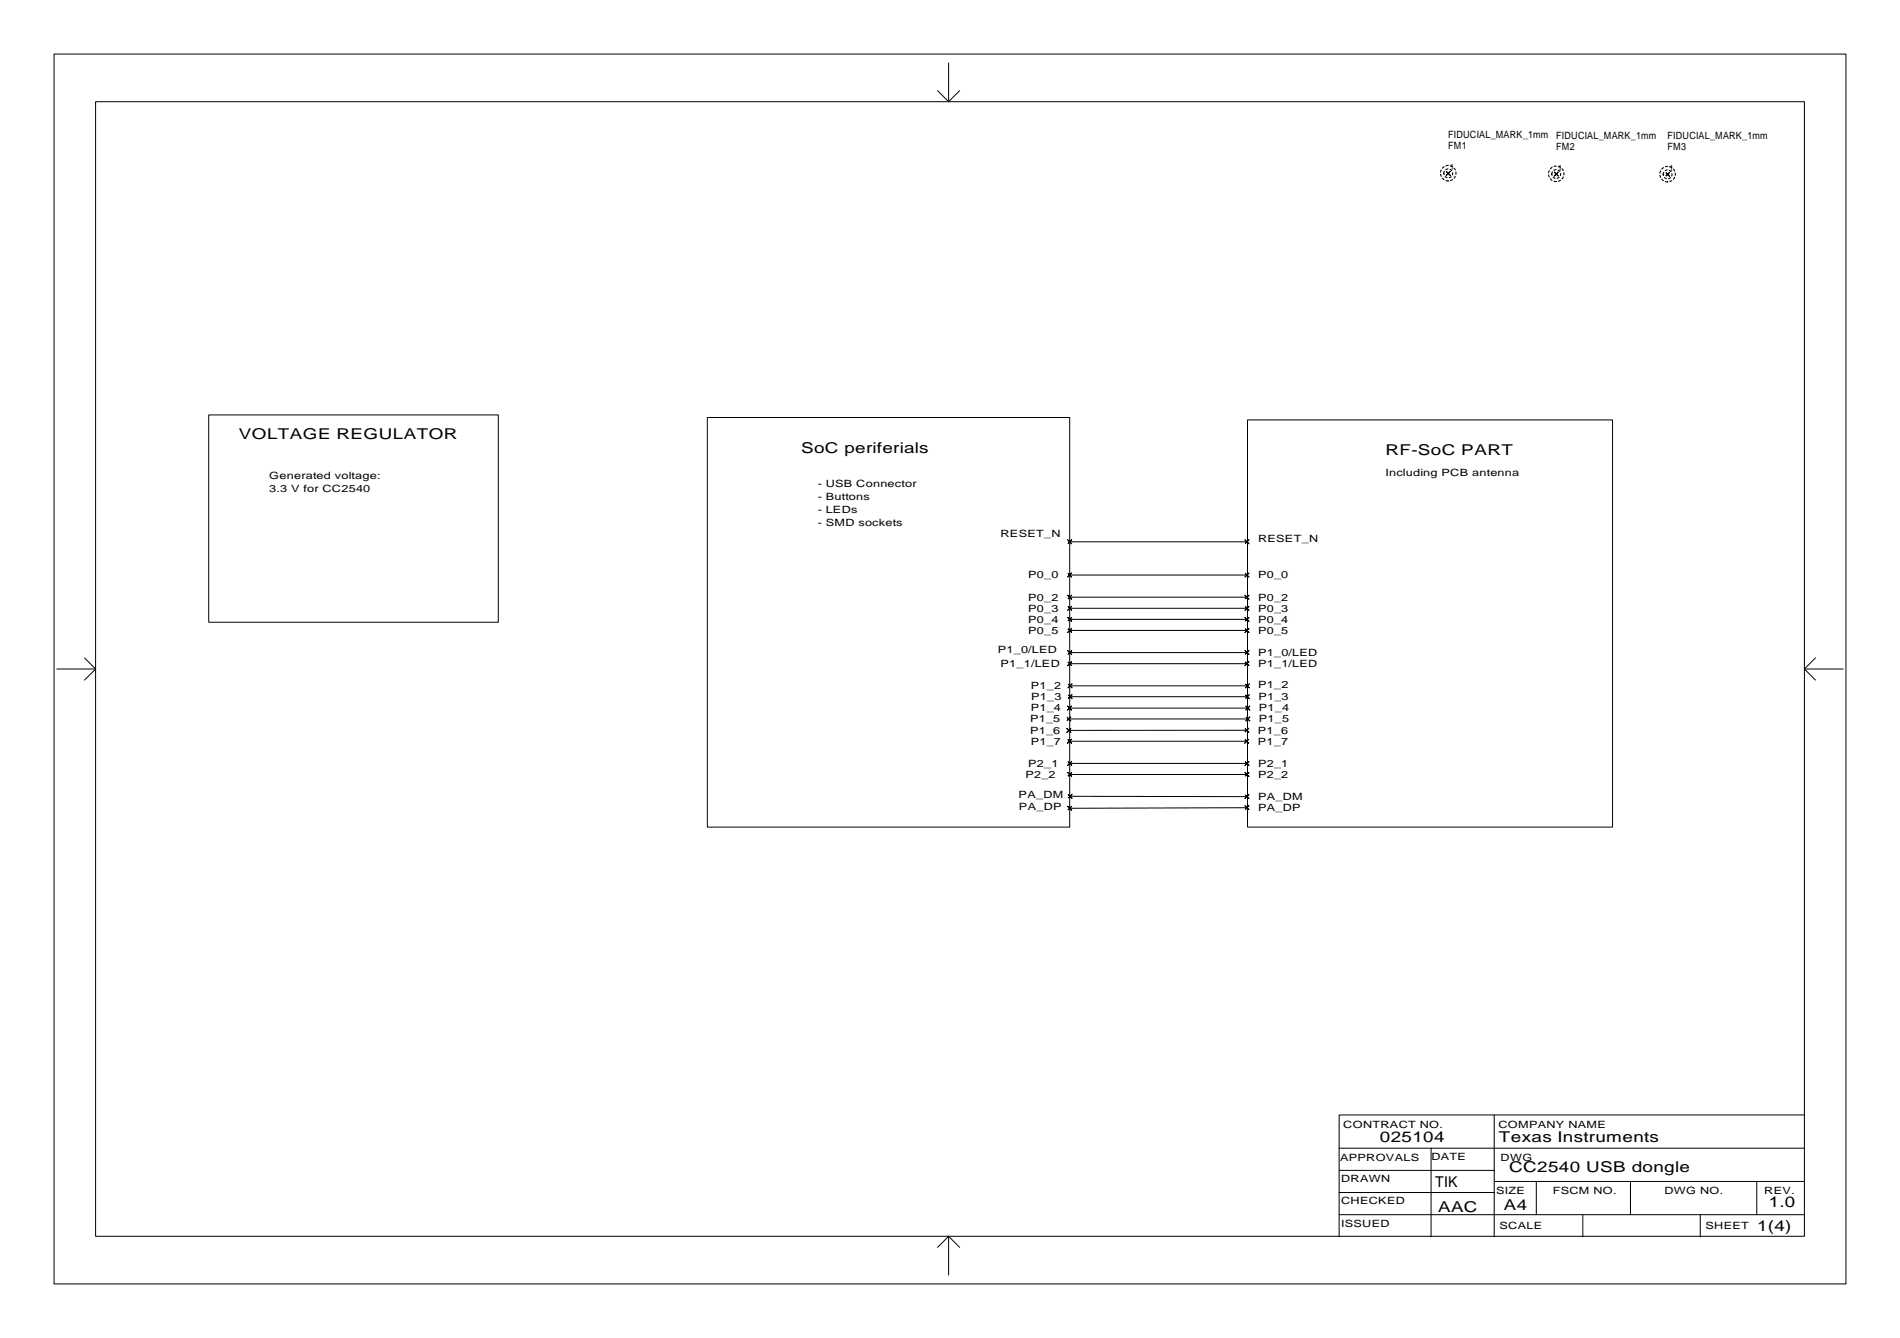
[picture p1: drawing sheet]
<svg xmlns="http://www.w3.org/2000/svg" width="436mm" height="307mm" viewBox="0 0 436 307" stroke-linecap="round" stroke-linejoin="round" font-family="sans-serif">
<g fill="none" stroke="#000" stroke-width=".23">
<path d="M12.4 12.4h410.8v281.9h-410.8zM217.5 14.4v8.9M21.9 23.3h391.8v260.1h-391.8zM215 20.8l2.5 2.5M220 20.8l-2.5 2.5M331.6 39.3l.5 .4 .4-.4-.4 .4 .4 .5-.4-.5-.5 .5 .5-.5zM356.4 39.5l.4 .4 .5-.4-.5 .4 .5 .4-.5-.4-.4 .4 .4-.4zM381.9 39.5l.4 .5 .5-.5-.5 .5 .5 .4-.5-.4-.4 .4 .4-.4zM47.9 95.1h66.3v47.5h-66.3zM162.2 95.7h83.1v93.9h-83.1zM286 96.3h83.7v93.3h-83.7zM244.8 136.5l.5 .4 .4-.4-.4 .4 .4 .5-.4-.5-.5 .5 .5-.5z"/>
<path d="M244.8 139l.5 .4 .4-.4-.4 .4 .4 .5-.4-.5-.5 .5 .5-.5zM244.8 131.4l.5 .4 .4-.4-.4 .4 .4 .5-.4-.5-.5 .5 .5-.5zM244.8 123.8l.5 .4 .4-.4-.4 .4 .4 .5-.4-.5-.5 .5 .5-.5zM245.3 131.8h40.6M245.3 139.4h40.6M245.3 124.2h40.6M245.3 136.9h40.6M285.5 131.4l.4 .4 .4-.4-.4 .4 .4 .5-.4-.5-.4 .5 .4-.5zM285.5 136.5l.4 .4 .4-.4-.4 .4 .4 .5-.4-.5-.4 .5 .4-.5zM285.5 139l.4 .4 .4-.4-.4 .4 .4 .5-.4-.5-.4 .5 .4-.5zM285.5 123.8l.4 .4 .4-.4-.4 .4 .4 .5-.4-.5-.4 .5 .4-.5zM13 153.4h8.9"/>
<path d="M19.4 150.8l2.5 2.6M21.9 153.4l-2.5 2.5M244.8 151.7l.5 .4 .4-.4-.4 .4 .4 .5-.4-.5-.5 .5 .5-.5zM244.8 141.5l.5 .5 .4-.5-.4 .5 .4 .4-.4-.4-.5 .4 .5-.4zM244.8 144.1l.5 .4 .4-.4-.4 .4 .4 .5-.4-.5-.5 .5 .5-.5zM244.8 149.2l.5 .4 .4-.4-.4 .4 .4 .5-.4-.5-.5 .5 .5-.5zM244.9 156.8l.4 .4 .5-.4-.5 .4 .5 .5-.5-.5-.4 .5 .4-.5zM244.9 159.3l.4 .4 .5-.4-.5 .4 .5 .5-.5-.5-.4 .5 .4-.5zM245.3 149.6h40.6M245.3 144.5h40.6M245.3 142h40.6M245.3 152.1h40.6"/>
<path d="M245.3 157.2h40.7M245.3 159.7h40.7M285.5 141.5l.4 .5 .4-.5-.4 .5 .4 .4-.4-.4-.4 .4 .4-.4zM285.5 144.1l.4 .4 .4-.4-.4 .4 .4 .5-.4-.5-.4 .5 .4-.5zM285.5 149.2l.4 .4 .4-.4-.4 .4 .4 .5-.4-.5-.4 .5 .4-.5zM285.5 151.7l.4 .4 .4-.4-.4 .4 .4 .5-.4-.5-.4 .5 .4-.5zM285.5 156.8l.5 .4 .4-.4-.4 .4 .4 .5-.4-.5-.5 .5 .5-.5zM285.5 159.3l.5 .4 .4-.4-.4 .4 .4 .5-.4-.5-.5 .5 .5-.5zM413.7 153.4l2.6 2.5M413.7 153.4h8.9M416.3 150.8l-2.6 2.6M244.6 164.4l.5 .4 .4-.4-.4 .4 .4 .5-.4-.5-.5 .5 .5-.5z"/>
<path d="M244.6 167l.5 .4 .4-.4-.4 .4 .4 .5-.4-.5-.5 .5 .5-.5zM244.8 161.9l.4 .4 .5-.4-.5 .4 .5 .5-.5-.5-.4 .5 .4-.5zM244.8 169.5l.4 .4 .5-.4-.5 .4 .5 .5-.5-.5-.4 .5 .4-.5zM244.8 174.6l.5 .4 .4-.4-.4 .4 .4 .5-.4-.5-.5 .5 .5-.5zM244.8 177.1l.5 .4 .4-.4-.4 .4 .4 .5-.4-.5-.5 .5 .5-.5zM245.1 164.8h41M245.2 162.3h40.9M245.2 169.9h40.6M245.3 177.5h40.6M245.3 175h40.6M285.4 167l.4 .4 .5-.4-.5 .4 .5 .5-.5-.5-.4 .5 .4-.5zM285.4 169.5l.4 .4 .5-.4-.5 .4 .5 .5-.5-.5-.4 .5 .4-.5z"/>
<path d="M285.5 174.6l.4 .4 .4-.4-.4 .4 .4 .5-.4-.5-.4 .5 .4-.5zM285.5 177.1l.4 .4 .4-.4-.4 .4 .4 .5-.4-.5-.4 .5 .4-.5zM285.7 161.9l.4 .4 .5-.4-.5 .4 .5 .5-.5-.5-.4 .5 .4-.5zM285.7 164.4l.4 .4 .5-.4-.5 .4 .5 .5-.5-.5-.4 .5 .4-.5zM285.8 167.4h-40.7M244.8 184.8l.5 .5 .4-.5-.4 .5 .4 .4-.4-.4-.5 .4 .5-.4zM244.9 182.1l.4 .4 .5-.4-.5 .4 .5 .5-.5-.5-.4 .5 .4-.5zM245.3 182.5l40.6 .1M285.5 184.7l.4 .5 .4-.5-.4 .5 .4 .4-.4-.4-.4 .4 .4-.4zM285.5 182.2l.4 .4 .4-.4-.4 .4 .4 .5-.4-.5-.4 .5 .4-.5zM285.9 185.2l-40.6 .1M342.6 255.6v27.9"/>
<path d="M413.7 255.6h-106.7v27.9M307 273.4h35.6M307 268.3h35.6M307 278.5h106.7M307 263.2h106.7M328.1 263.2v20.3M342.6 270.8h71.1M352.2 270.8v7.7M362.9 278.5v5M373.8 270.8v7.7M389.8 278.5v5M402.8 270.8v7.7"/>
<path d="M217.5 283.4v8.9M217.5 283.4l-2.5 2.6M217.5 283.4l2.5 2.6"/>
</g>
<g fill="none" stroke="#000" stroke-width=".25" stroke-dasharray=".5 .5">
<path d="M331 39.7a1.02 1.02 0 0 1 1.4-.9 1.02 1.02 0 0 1 .4 1.7 1.02 1.02 0 0 1-1.7-.4l-.1-.4M355.8 39.9a1.02 1.02 0 0 1 1.4-.9 1.02 1.02 0 0 1 .3 1.6 1.02 1.02 0 0 1-1.6-.3l-.1-.4M381.3 40a1.02 1.02 0 0 1 1.4-1 1.02 1.02 0 0 1 .4 1.7 1.02 1.02 0 0 1-1.7-.3l-.1-.4"/>
<circle cx="332.1" cy="39.7" r="1.78"/>
<circle cx="356.8" cy="39.8" r="1.78"/>
<circle cx="382.3" cy="39.9" r="1.78"/>
</g>
<g font-size="3.4">
<text x="54.8" y="100.6">VOLTAGE REGULATOR</text>
<text x="183.7" y="103.8">SoC periferials</text>
<text x="317.6" y="104.4">RF-SoC PART</text>
<text x="316.4" y="261.9">025104</text>
<text x="343.7" y="261.9">Texas Instruments</text>
<text x="346" y="268.7">CC2540 USB dongle</text>
<text x="329.1" y="272">TIK</text>
<text x="329.7" y="277.8">AAC</text>
<text x="344.8" y="277.4">A4</text>
<text x="405.5" y="276.7">1.0</text>
<text x="402.9" y="282.2">1(4)</text>
</g>
<g font-size="2.3">
<text x="332.1" y="34.2">FM1</text>
<text x="332.1" y="31.6">FIDUCIAL_MARK_1mm</text>
<text x="356.8" y="34.3">FM2</text>
<text x="356.8" y="31.8">FIDUCIAL_MARK_1mm</text>
<text x="382.3" y="34.4">FM3</text>
<text x="382.3" y="31.9">FIDUCIAL_MARK_1mm</text>
<text x="61.7" y="109.7">Generated voltage:</text>
<text x="61.7" y="112.7">3.3 V for CC2540</text>
<text x="187.5" y="111.6">- USB Connector</text>
<text x="317.6" y="109.1">Including PCB antenna</text>
<text x="187.5" y="114.6">- Buttons</text>
<text x="187.5" y="117.6">- LEDs</text>
<text x="187.5" y="120.6">- SMD sockets</text>
<text x="229.4" y="123.1">RESET_N</text>
<text x="288.4" y="124.3">RESET_N</text>
<text x="235.7" y="137.7">P0_2</text>
<text x="235.7" y="132.6">P0_0</text>
<text x="288.4" y="132.6">P0_0</text>
<text x="288.4" y="137.7">P0_2</text>
<text x="235.7" y="140.2">P0_3</text>
<text x="235.7" y="142.8">P0_4</text>
<text x="288.4" y="140.2">P0_3</text>
<text x="288.4" y="142.8">P0_4</text>
<text x="228.7" y="149.7">P1_0/LED</text>
<text x="235.7" y="145.3">P0_5</text>
<text x="288.4" y="145.3">P0_5</text>
<text x="229.4" y="152.9">P1_1/LED</text>
<text x="288.4" y="150.4">P1_0/LED</text>
<text x="288.4" y="152.9">P1_1/LED</text>
<text x="236.4" y="158">P1_2</text>
<text x="236.4" y="160.5">P1_3</text>
<text x="288.5" y="157.8">P1_2</text>
<text x="288.5" y="160.5">P1_3</text>
<text x="236.2" y="165.6">P1_5</text>
<text x="236.3" y="163.1">P1_4</text>
<text x="288.6" y="163.1">P1_4</text>
<text x="288.6" y="165.6">P1_5</text>
<text x="236.2" y="168.2">P1_6</text>
<text x="236.3" y="170.7">P1_7</text>
<text x="288.4" y="168.2">P1_6</text>
<text x="288.4" y="170.7">P1_7</text>
<text x="235.1" y="178.3">P2_2</text>
<text x="235.7" y="175.8">P2_1</text>
<text x="288.4" y="175.8">P2_1</text>
<text x="288.4" y="178.3">P2_2</text>
<text x="233.6" y="182.9">PA_DM</text>
<text x="233.6" y="185.8">PA_DP</text>
<text x="288.4" y="185.9">PA_DP</text>
<text x="288.4" y="183.4">PA_DM</text>
<text x="308" y="258.6">CONTRACT NO.</text>
<text x="343.6" y="258.6">COMPANY NAME</text>
<text x="307.2" y="266.1">APPROVALS</text>
<text x="328.2" y="265.9">DATE</text>
<text x="344.1" y="266.2">DWG</text>
<text x="307.5" y="271">DRAWN</text>
<text x="343" y="273.7">SIZE</text>
<text x="356" y="273.7">FSCM NO.</text>
<text x="381.6" y="273.7">DWG NO.</text>
<text x="404.5" y="273.7">REV.</text>
<text x="307.5" y="276.1">CHECKED</text>
<text x="307.5" y="281.2">ISSUED</text>
<text x="343.8" y="281.7">SCALE</text>
<text x="391.1" y="281.7">SHEET</text>
</g>
<g font-size="2">
<text x="332.4" y="39">1</text>
<text x="357.2" y="39.1">1</text>
<text x="382.7" y="39.2">1</text>
</g>
</svg>
